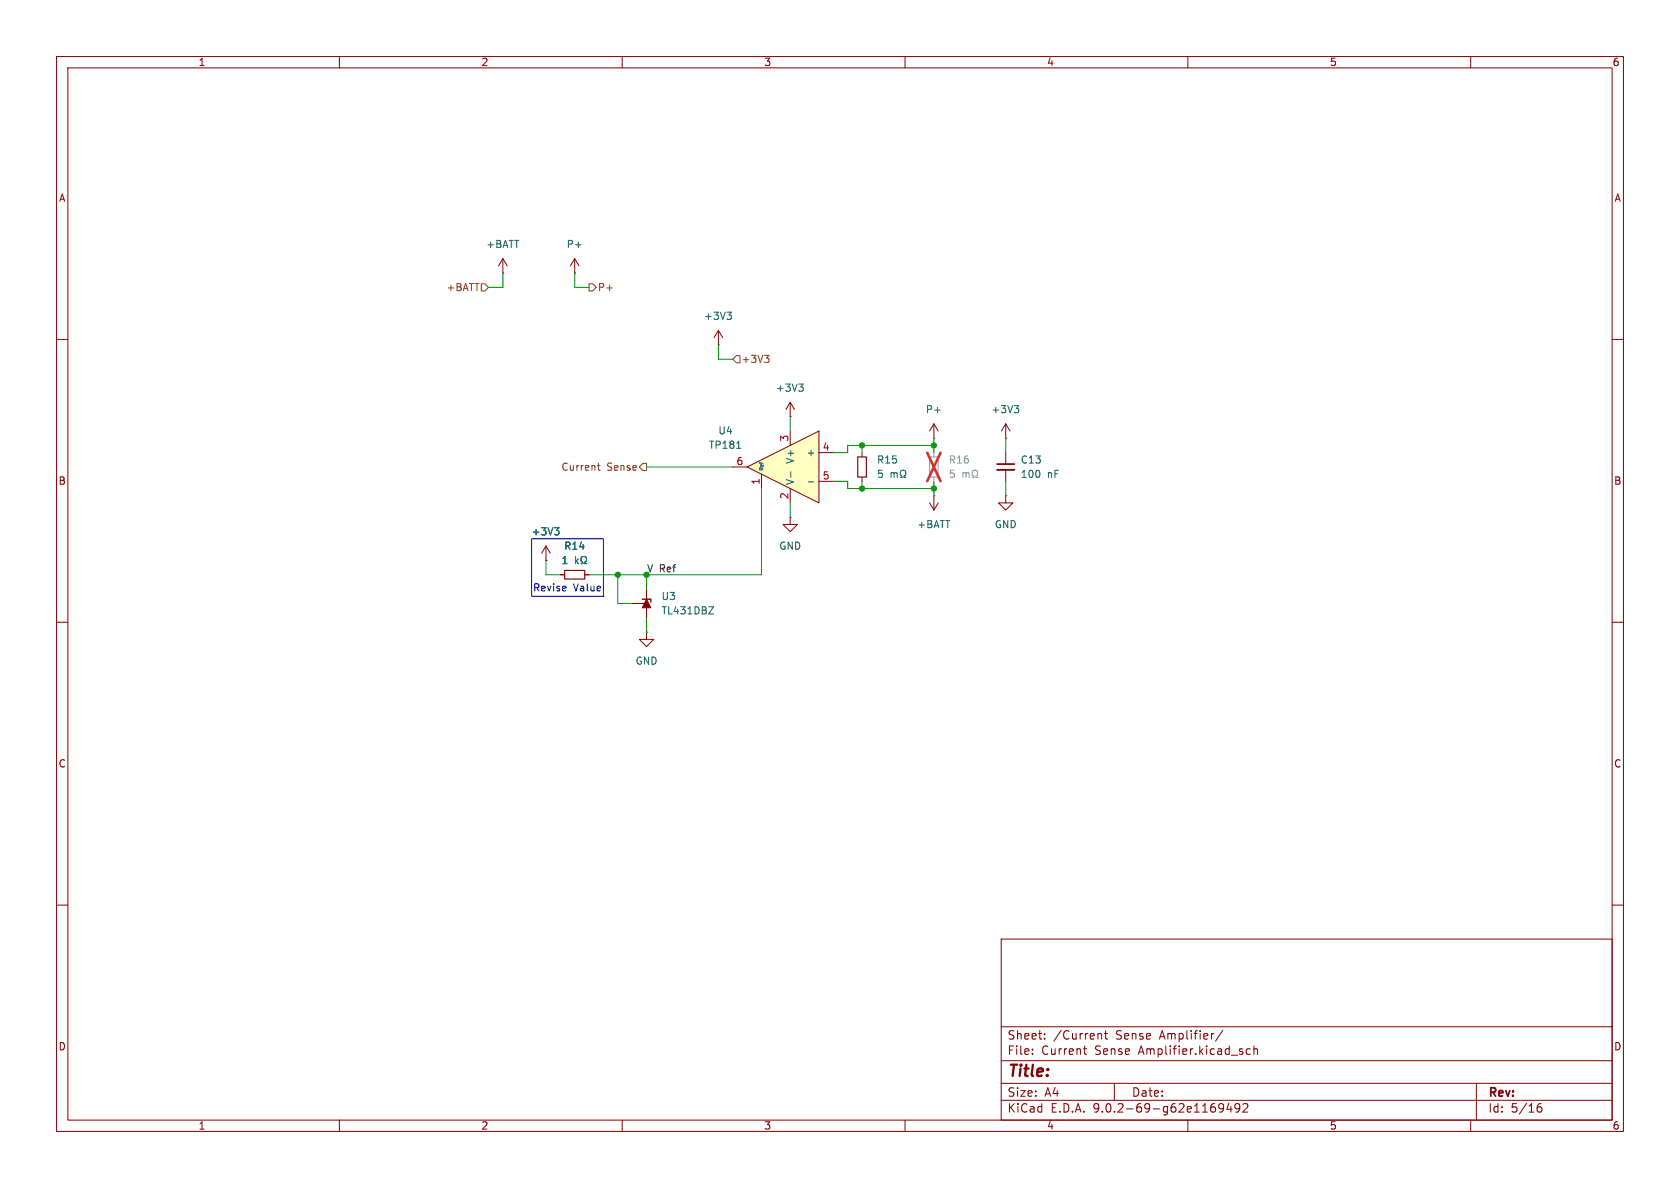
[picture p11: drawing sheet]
<svg xmlns="http://www.w3.org/2000/svg" width="297mm" height="210mm" viewBox="0 0 297 210" stroke-linecap="round" stroke-linejoin="round" font-family="sans-serif">
<g fill="none" stroke="#840000" stroke-width=".18">
<path d="M10 10h277v190h-277zM12 12h273v186h-273zM60 10v2M110 10v2M160 10v2M210 10v2M260 10v2M10 60h2M139.7 73.7h.1M139.7 71.1l-.8 1.3M139.7 71.1l.8 1.3M139.7 71.1v2.6"/>
<path d="M285 60h2M152.4 80v.8M152.4 84.3v.8M10 110h2M285 110h2M10 160h2M177 166h108v32h-108zM285 160h2M60 198v2M110 198v2M160 198v2M177 194.5h108"/>
<path d="M177 191.5h108M177 187.5h108M177 181.5h108M182.5 186.3v.1M182.5 185.5v.1M184.7 183.6v.1M184.7 182.8v.1M191.5 185.4h.6M191.7 184.9v1.3l.4 .2M194.3 182.7h.2l.2 .2v.8M195.2 182.7h.6M195.5 182.2v1.3l.3 .2"/>
<path d="M197 191.5v3M210 198v2M216.2 182.1l-1.3 2M216.3 195.7l-.3 .3h-.3l-.2-.3 .1-.5 .4-.1 .2 .1a.99 .99 0 0 1-.3 1.4h-.3M217.2 195l-.3 1.1h.9M217.6 195.6v1M219.2 195.7l-.3 .3h-.3l-.3-.3 .2-.5 .4-.1 .2 .1a.99 .99 0 0 1-.4 1.4h-.2M219.7 195.2l.6-.1 .2 .1 .1 .3-.9 1.1h.9M221 185.5l-.4-.1-.3 .3v.4l.2 .2h.5M221.7 185.5l.2-.1 .3 .1 .1 .9M221.7 184.9v1.5M260 198v2"/>
<path d="M261 191.5v6.5M271.7 196l.3-.3h.5l.1 .3v.3l-.3 .3-.4-.1-.2-.2M272.5 195.1a.59 .59 0 0 0-.8 .6"/>
</g>
<path d="M151.6 80.8h1.6v3.5h-1.6z" fill="none" stroke="#840000" stroke-width=".2"/>
<path d="M141.2 67.9h.8l-.4 .5M141.8 68.4l.2 .2v.3l-.2 .3M157.5 83.6v.8M157.5 83.7l.4-.1 .2 .1M158.1 83.7l.2-.1h.3v.8M158.1 83.7v.7M159.2 84.4h.3v-.2a.54 .54 0 0 1-.3-.8 .54 .54 0 0 1 .7-.2 .58 .58 0 0 1-.1 1v.2h.3" fill="none" stroke="#006464" stroke-width=".18"/>
<path d="M132.1 82.6l12.7-6.4v12.7z" fill="#ffffc2"/>
<g fill="none" stroke="#840000" stroke-width=".18">
<path d="M88.9 48.3h.1M88.9 45.7l.8 1.3M88.9 45.7l-.8 1.3M88.9 45.7v2.6M101.6 48.3h.1M101.6 45.7l.8 1.3M101.6 45.7l-.8 1.3M101.6 45.7v2.6M127 58.4l-.8 1.3M127 58.4l.8 1.3M127 58.4v2.6M127 61h.1"/>
<path d="M139.7 76.2v2.5M165.1 77.5h.1M165.1 74.9l-.8 1.3M165.1 74.9l.8 1.3M165.1 74.9v2.6M177.8 77.5h.1M177.8 74.9v2.6M177.8 74.9l-.8 1.3M177.8 74.9l.8 1.3M96.5 99.1h.1M96.5 96.5l-.7 1.3M96.5 96.5l.8 1.3"/>
<path d="M96.5 96.5v2.6M129.5 82.6h2.6M132.1 82.6l12.7-6.4v12.7zM134.6 83.8v2.6M139.7 91.4v1.3h1.3l-1.3 1.3-1.3-1.3h1.3M139.7 91.4h.1M139.7 86.4v2.5M144.8 80h2.5M144.8 85.1h2.5M164.3 88.9l.8 1.3M165.1 87.6h.1M165.1 87.6v2.6"/>
<path d="M165.9 88.9l-.8 1.3M177.8 87.6v1.3h1.3l-1.3 1.3-1.3-1.3h1.3M177.8 87.6h.1M177.8 80v2M177.8 83.1v2M99.1 101.6h.7M103.4 101.6h.7M111.8 106.7h2.5M114.3 105.4v2.6M114.3 111.8v1.2h1.3l-1.3 1.3-1.3-1.3h1.3M114.3 111.8h.1M114.3 104.1v5.1"/>
</g>
<g fill="none" stroke="#006464" stroke-width=".18">
<path d="M128.5 55.2h.8l-.4 .5M129.1 55.7l.2 .2v.3l-.2 .3M130.2 79.2h.8M179.3 71.7h.8l-.4 .5M179.9 72.2l.2 .2v.3l-.2 .3M98 93.3h.8l-.4 .5M98.6 93.8l.2 .2v.3l-.2 .3M101.8 98.4v1.2M101.9 99.2l.3 .4M102.2 98.8l-.4 .5M102.7 99.6h.3v-.2a.54 .54 0 0 1-.3-.7 .54 .54 0 0 1 .8-.3 .58 .58 0 0 1-.1 1v.2h.3M139.8 83.4v1"/>
<path d="M142.9 85.2h1M125.3 107.3h.8l-.8 1.2h.8"/>
</g>
<path d="M164.3 80.8h1.6v3.5h-1.6z" fill="none" stroke="#9c9b98" stroke-width=".2"/>
<path d="M165.1 80v.8M165.1 84.3v.8" fill="none" stroke="#9c9b98" stroke-width=".18"/>
<path d="M170.2 83.6v.8M170.2 83.7l.4-.1 .2 .1M170.8 83.7l.2-.1h.3v.8M170.8 83.7v.7M171.9 84.4h.3v-.2a.54 .54 0 0 1-.3-.8 .54 .54 0 0 1 .7-.2 .58 .58 0 0 1-.1 1v.2h.3" fill="none" stroke="#939391" stroke-width=".18"/>
<path d="M163.9 80l2.4 5.1M166.3 80l-2.4 5.1" fill="none" stroke="#e12e31" stroke-width=".46"/>
<path d="M176.3 82h3" fill="none" stroke="#840000" stroke-width=".3"/>
<path d="M176.3 83.1h3" fill="none" stroke="#840000" stroke-width=".33"/>
<path d="M114.3 105.9l.8 1.5h-1.6z" fill="#840000" stroke="#840000" stroke-width=".18"/>
<path d="M113.5 105.9h1.6v.5" fill="none" stroke="#840000" stroke-width=".25"/>
<path d="M99.8 100.8h3.6v1.6h-3.6z" fill="none" stroke="#840000" stroke-width=".2"/>
<path d="M85.1 50.2h.6l.7 .6-.7 .6h-.6zM104.1 50.2h.7l.6 .6-.6 .6h-.7zM130.2 62.9h.6v1.2h-.6l-.7-.6zM135.2 62.8h.7l-.4 .5M135.7 63.3l.2 .2v.3l-.2 .3M105.6 82.3h.5M105.8 81.9v1l.3 .2M113.7 81.9h.6v1.3h-.6l-.7-.6z" fill="none" stroke="#725600" stroke-width=".18"/>
<g fill="none" stroke="#009600" stroke-width=".18">
<path d="M88.9 48.3v2.5h-2.5M101.6 48.3v2.5h2.5M127 61v2.5h2.5M139.7 73.7v2.5M152.4 78.7v1.3M165.1 77.5v2.5M165.1 78.7h-15.2v1.3h-2.6M177.8 77.5v2.5M96.5 99.1v2.5h2.6M114.3 82.6h15.2M134.6 86.4v15.2h-30.5M139.7 88.9v2.5"/>
<path d="M147.3 85.1h2.6v1.3h15.2M152.4 85.1v1.3M165.1 85.1v2.5M177.8 85.1v2.5M109.2 101.6v5.1h2.6M114.3 101.6v2.5M114.3 109.2v2.6"/>
</g>
<path d="M94 95.3h12.7v10.1h-12.7z" fill="none" stroke="#0000c2" stroke-width=".18"/>
<g fill="#009600" stroke="#009600" stroke-width=".18">
<circle cx="152.4" cy="86.4" r=".46"/>
<circle cx="152.4" cy="78.7" r=".46"/>
<circle cx="165.1" cy="78.7" r=".46"/>
<circle cx="165.1" cy="86.4" r=".46"/>
<circle cx="109.2" cy="101.6" r=".46"/>
<circle cx="114.3" cy="101.6" r=".46"/>
</g>
<text font-size="2.8" fill="#840000" x="178" y="190.9">Title:</text>
<g font-size="2.1" fill="#840000">
<text x="178" y="184">Sheet:</text>
<text x="186.2" y="184">/Current</text>
<text x="197.3" y="184">Sense</text>
<text x="205.2" y="184">Amplifier/</text>
<text x="178" y="186.7">File:</text>
<text x="184.1" y="186.7">Current</text>
<text x="193.6" y="186.7">Sense</text>
<text x="201.5" y="186.7">Amplifier.kicad_sch</text>
<text x="178" y="196.9">KiCad</text>
<text x="178" y="194.1">Size:</text>
<text x="184.7" y="194.1">A4</text>
<text x="185.7" y="196.9">E.D.A.</text>
<text x="193.3" y="196.9">9.0.2-69-g62e1169492</text>
<text x="200" y="194.1">Date:</text>
<text x="263" y="194.3">Rev:</text>
<text x="263" y="196.9">Id:</text>
<text x="267.1" y="196.9">5/16</text>
</g>
<g font-size="1.8" fill="#840000">
<text x="35" y="11.9">1</text>
<text x="85" y="11.9">2</text>
<text x="135" y="11.9">3</text>
<text x="185" y="11.9">4</text>
<text x="235" y="11.9">5</text>
<text x="285" y="11.9">6</text>
<text x="10.3" y="35.9">A</text>
<text x="285.3" y="35.9">A</text>
<text x="10.3" y="85.9">B</text>
<text x="285.3" y="85.9">B</text>
<text x="10.3" y="135.9">C</text>
<text x="285.3" y="135.9">C</text>
<text x="10.3" y="185.9">D</text>
<text x="285.3" y="185.9">D</text>
<text x="35" y="199.9">1</text>
<text x="85" y="199.9">2</text>
<text x="135" y="199.9">3</text>
<text x="185" y="199.9">4</text>
<text x="235" y="199.9">5</text>
<text x="285" y="199.9">6</text>
</g>
<g font-size="1.8" fill="#006464">
<text x="85.9" y="44">+BATT</text>
<text x="100.1" y="44">P+</text>
<text x="124.4" y="56.7">+3V3</text>
<text x="137.1" y="69.4">+3V3</text>
<text x="126.9" y="77">U4</text>
<text x="163.6" y="73.3">P+</text>
<text x="175.2" y="73.3">+3V3</text>
<text x="125.2" y="79.5">TP181</text>
<text x="140.6" y="82.1" transform="rotate(-90 140.6 82.1)">V+</text>
<text x="142.5" y="80.9">+</text>
<text x="154.9" y="82.1">R15</text>
<text x="180.3" y="82.1">C13</text>
<text x="140.6" y="85.9" transform="rotate(-90 140.6 85.9)">V-</text>
<text x="154.9" y="84.7">5</text>
<text x="180.3" y="84.7">100</text>
<text x="185.1" y="84.7">nF</text>
<text x="93.9" y="94.8">+3V3</text>
<text x="162.1" y="93.6">+BATT</text>
<text x="175.8" y="93.6">GND</text>
<text x="99.2" y="99.9">1</text>
<text x="99.7" y="97.4">R14</text>
<text x="137.7" y="97.4">GND</text>
<text x="116.8" y="106.3">U3</text>
<text x="116.8" y="108.8">TL431DBZ</text>
<text x="112.3" y="117.7">GND</text>
</g>
<g font-size="1.8" fill="#725600">
<text x="78.8" y="51.7">+BATT</text>
<text x="105.6" y="51.7">P+</text>
<text x="131" y="64.4">+3V3</text>
<text x="99.2" y="83.4">Current</text>
<text x="107.3" y="83.4">Sense</text>
</g>
<g font-size="1.8" fill="#a90000">
<text x="130.1" y="82.3">6</text>
<text x="139.4" y="78.2" transform="rotate(-90 139.4 78.2)">3</text>
<text x="145.3" y="79.8">4</text>
<text x="134.4" y="85.8" transform="rotate(-90 134.4 85.8)">1</text>
<text x="139.4" y="88.3" transform="rotate(-90 139.4 88.3)">2</text>
<text x="145.3" y="84.8">5</text>
</g>
<g font-size="1.8" fill="#939391">
<text x="167.6" y="82.1">R16</text>
<text x="167.6" y="84.7">5</text>
</g>
<text font-size="1.8" fill="#0f0f0f" x="114.3" y="101.3">V Ref</text>
<g font-size="1.8" fill="#0000c2">
<text x="94.2" y="104.8">Revise</text>
<text x="101.4" y="104.8">Value</text>
</g>
<text font-size=".9" fill="#006464" x="135.2" y="83.3" transform="rotate(-90 135.2 83.3)">Ref</text>
</svg>
